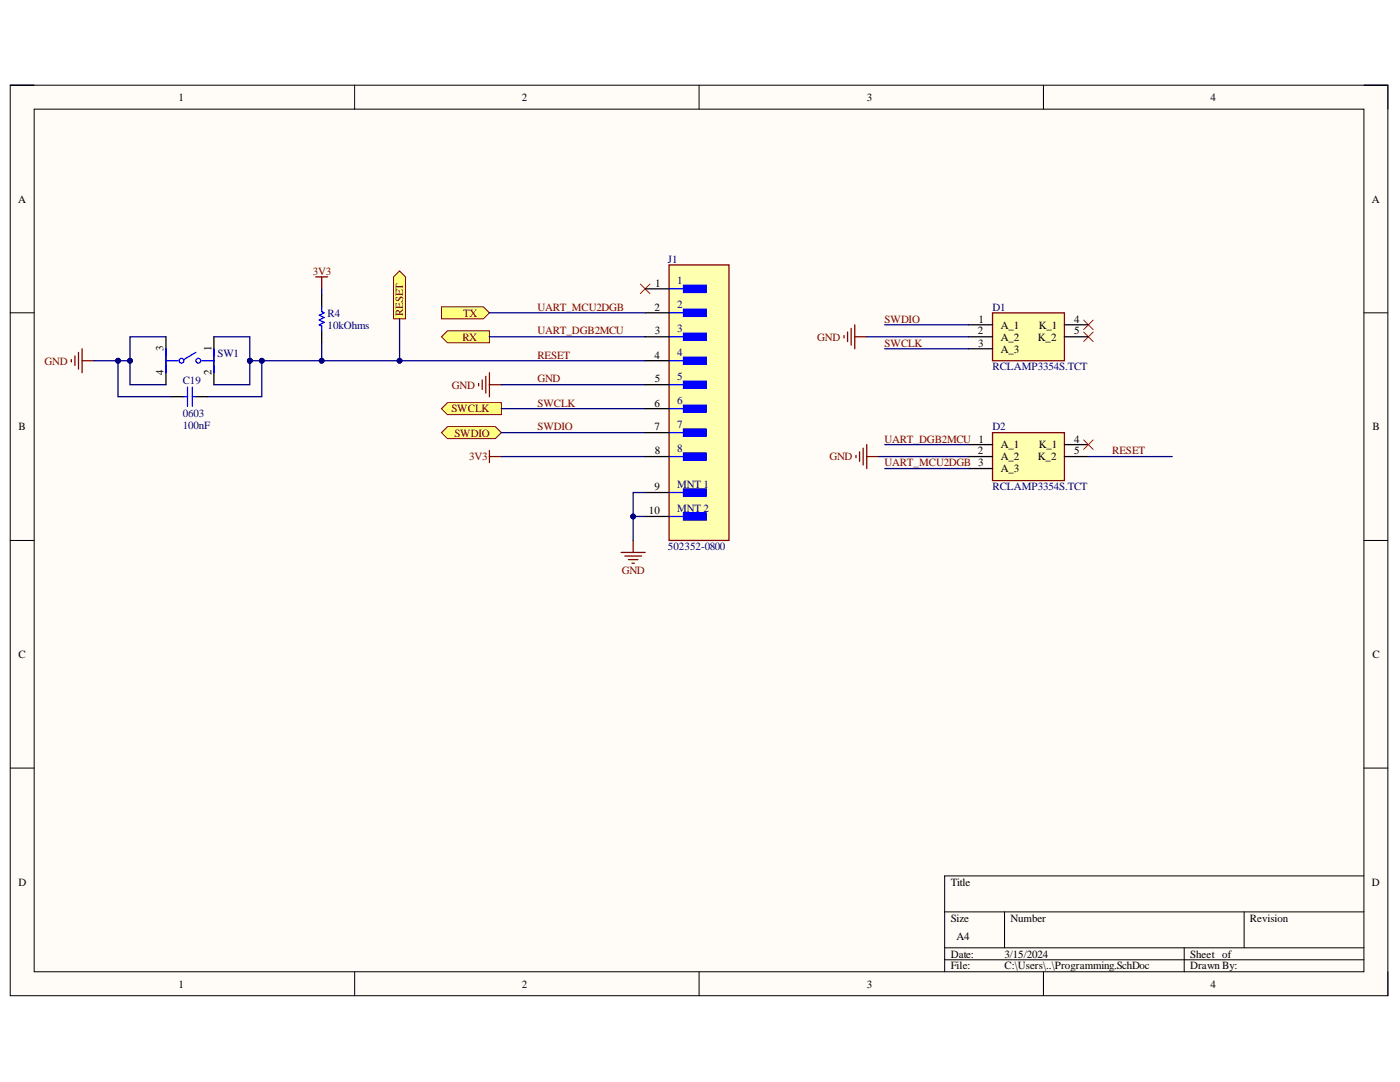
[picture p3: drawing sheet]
<svg xmlns="http://www.w3.org/2000/svg" width="279mm" height="216mm" viewBox="0 0 279 216" stroke-linecap="round" stroke-linejoin="round" font-family="sans-serif">
<path d="M2 17h275v181.7h-275z" fill-rule="evenodd" fill="#fffcf8"/>
<path d="M2 17h275v181.7h-275z" fill="none" stroke="#000" stroke-width=".2"/>
<path d="M6.8 21.8h265.4v172.1h-265.4z" fill-rule="evenodd" fill="#fffcf8"/>
<g fill="none" stroke="#000" stroke-width=".2">
<path d="M2 17h4.8M70.8 17v4.8M139.5 17v4.8M208.2 17v4.8M272.2 17h4.8v4.8M6.8 21.8h265.4v172.1h-265.4zM2 62.4h4.8M272.2 62.4h4.8M2 107.8h4.8M272.2 107.8h4.8M2 153.3h4.8M272.2 153.3h4.8"/>
<path d="M272.2 174.8h-83.7v19.1M70.8 193.9v4.8M139.5 193.9v4.8M188.5 182h83.7M188.5 189.1h83.7M188.5 191.5h83.7M200.5 182v7.1M208.2 193.9v4.8M236.3 189.1v4.8M248.3 182v7.1M277 193.9v4.8"/>
</g>
<path d="M168.4 67v.4M169.2 66.2v2M169.9 65.5v3.4M170.6 64.8v4.8M170.6 67.2h2.4" fill="none" stroke="#800000" stroke-width=".25"/>
<path d="M127.8 56.7l1.9 1.9M129.7 56.7l-1.9 1.9M216.3 66.2l1.9 2M216.3 63.9l1.9 1.9M218.2 66.2l-1.9 2M218.2 63.9l-1.9 1.9" fill="none" stroke="#f00" stroke-width=".2"/>
<path d="M88.1 86.3l1.2-1.2h9.6l1.2 1.2-1.2 1.2h-9.6z" fill-rule="evenodd" fill="#ffff80"/>
<path d="M88.1 86.3l1.2-1.2h9.6l1.2 1.2-1.2 1.2h-9.6z" fill="none" stroke="#800000" stroke-width=".2"/>
<path d="M88.1 81.5l1.2-1.2h10.8v2.4h-10.8z" fill-rule="evenodd" fill="#ffff80"/>
<path d="M88.1 81.5l1.2-1.2h10.8v2.4h-10.8z" fill="none" stroke="#800000" stroke-width=".2"/>
<path d="M88.1 67.2l1.2-1.2h8.4v2.4h-8.4z" fill-rule="evenodd" fill="#ffff80"/>
<path d="M88.1 67.2l1.2-1.2h8.4v2.4h-8.4z" fill="none" stroke="#800000" stroke-width=".2"/>
<path d="M88.1 61.2h8.4l1.2 1.2-1.2 1.2h-8.4z" fill-rule="evenodd" fill="#ffff80"/>
<path d="M88.1 61.2h8.4l1.2 1.2-1.2 1.2h-8.4z" fill="none" stroke="#800000" stroke-width=".2"/>
<path d="M14.2 71.7v.5M15 71v1.9M15.7 70.3v3.4M16.4 69.6v4.8M16.4 72h2.4" fill="none" stroke="#800000" stroke-width=".25"/>
<path d="M78.5 55.2l1.2-1.1 1.2 1.1v8.4h-2.4z" fill-rule="evenodd" fill="#ffff80"/>
<path d="M78.5 55.2l1.2-1.1 1.2 1.1v8.4h-2.4z" fill="none" stroke="#800000" stroke-width=".2"/>
<path d="M63 55.2h2.4M64.2 55.2v2.4M95.5 76.5v.5M96.2 75.8v1.9M97 75.1v3.3M97.7 74.4v4.8M97.7 76.8h2.4M97.7 89.9v2.4M97.7 91.1h2.4" fill="none" stroke="#800000" stroke-width=".25"/>
<path d="M33.1 67.2v9.6M42.7 67.2v9.6" fill="none" stroke="#000" stroke-width=".25"/>
<g fill="none" stroke="#00f" stroke-width=".25">
<path d="M33.1 72h2.4M33.1 69.6v4.8M39.1 70.3l-2.4 1.4M40.3 72h2.4M42.7 69.6v4.8"/>
<circle cx="36.2" cy="72" r=".48"/>
<circle cx="39.6" cy="72" r=".48"/>
</g>
<path d="M198.1 62.4h14.3v9.6h-14.3z" fill-rule="evenodd" fill="#ffffb0"/>
<path d="M198.1 62.4h14.3v9.6h-14.3z" fill="none" stroke="#800000" stroke-width=".25"/>
<path d="M193.3 64.8h4.8M193.3 67.2h4.8M193.3 69.6h4.8M212.4 64.8h4.8M212.4 67.2h4.8" fill="none" stroke="#000" stroke-width=".25"/>
<path d="M198.1 86.3h14.3v9.6h-14.3z" fill-rule="evenodd" fill="#ffffb0"/>
<path d="M170.8 90.9v.4M171.5 90.1v2M172.3 89.4v3.4M173 88.7v4.8M173 91.1h2.4M198.1 86.3h14.3v9.6h-14.3z" fill="none" stroke="#800000" stroke-width=".25"/>
<path d="M193.3 88.7h4.8M193.3 91.1h4.8M193.3 93.5h4.8M212.4 88.7h4.8M212.4 91.1h4.8" fill="none" stroke="#000" stroke-width=".25"/>
<path d="M216.3 87.8l1.9 1.9M218.2 87.8l-1.9 1.9" fill="none" stroke="#f00" stroke-width=".2"/>
<path d="M23.6 72v7.2h10.7M97.7 67.2h31.1M97.7 62.4h31.1M100.1 76.8h28.7M176.6 64.8h16.7M176.6 69.6h16.7M100.1 86.3h28.7M100.1 81.5h28.7" fill="none" stroke="#000080" stroke-width=".25"/>
<circle cx="23.6" cy="72" r=".48" fill="#000080"/>
<circle cx="23.6" cy="72" r=".48" fill="none" stroke="#000080" stroke-width=".2"/>
<path d="M64.2 57.6v1.2M64.2 68.4v3.6M100.1 91.1h28.7" fill="none" stroke="#000080" stroke-width=".25"/>
<circle cx="64.2" cy="72" r=".48" fill="#000080"/>
<circle cx="64.2" cy="72" r=".48" fill="none" stroke="#000080" stroke-width=".2"/>
<path d="M33.1 67.2h-7.2v4.8" fill="none" stroke="#000080" stroke-width=".25"/>
<circle cx="25.9" cy="72" r=".48" fill="#000080"/>
<circle cx="25.9" cy="72" r=".48" fill="none" stroke="#000080" stroke-width=".2"/>
<path d="M42.7 67.2h7.2v4.8" fill="none" stroke="#000080" stroke-width=".25"/>
<circle cx="49.9" cy="72" r=".48" fill="#000080"/>
<circle cx="49.9" cy="72" r=".48" fill="none" stroke="#000080" stroke-width=".2"/>
<path d="M52.2 72v7.2h-10.7" fill="none" stroke="#000080" stroke-width=".25"/>
<circle cx="52.2" cy="72" r=".48" fill="#000080"/>
<circle cx="52.2" cy="72" r=".48" fill="none" stroke="#000080" stroke-width=".2"/>
<path d="M49.9 72v4.8h-7.2" fill="none" stroke="#000080" stroke-width=".25"/>
<circle cx="49.9" cy="72" r=".48" fill="#000080"/>
<circle cx="49.9" cy="72" r=".48" fill="none" stroke="#000080" stroke-width=".2"/>
<path d="M18.8 72h7.1v4.8h7.2" fill="none" stroke="#000080" stroke-width=".25"/>
<circle cx="23.6" cy="72" r=".48" fill="#000080"/>
<circle cx="23.6" cy="72" r=".48" fill="none" stroke="#000080" stroke-width=".2"/>
<circle cx="25.9" cy="72" r=".48" fill="#000080"/>
<circle cx="25.9" cy="72" r=".48" fill="none" stroke="#000080" stroke-width=".2"/>
<path d="M173 67.2h20.3M175.4 91.1h17.9M176.6 88.7h16.7M176.6 93.5h16.7M217.2 91.1h16.7" fill="none" stroke="#000080" stroke-width=".25"/>
<path d="M133.5 52.9h12v54.9h-12z" fill-rule="evenodd" fill="#ffffb0"/>
<path d="M133.5 52.9h12v54.9h-12z" fill="none" stroke="#800000" stroke-width=".25"/>
<path d="M136.4 56.9h4.5v1.5h-4.5z" fill-rule="evenodd" fill="#00f"/>
<path d="M133.5 57.6h5.3M136.4 56.9h4.5v1.5h-4.5z" fill="none" stroke="#00f" stroke-width=".25"/>
<path d="M136.4 61.7h4.5v1.4h-4.5z" fill-rule="evenodd" fill="#00f"/>
<path d="M133.5 62.4h5.3M136.4 61.7h4.5v1.4h-4.5z" fill="none" stroke="#00f" stroke-width=".25"/>
<path d="M136.4 66.5h4.5v1.4h-4.5z" fill-rule="evenodd" fill="#00f"/>
<path d="M133.5 67.2h5.3M136.4 66.5h4.5v1.4h-4.5z" fill="none" stroke="#00f" stroke-width=".25"/>
<path d="M136.4 71.3h4.5v1.4h-4.5z" fill-rule="evenodd" fill="#00f"/>
<path d="M133.5 72h5.3M136.4 71.3h4.5v1.4h-4.5z" fill="none" stroke="#00f" stroke-width=".25"/>
<path d="M136.4 76h4.5v1.5h-4.5z" fill-rule="evenodd" fill="#00f"/>
<path d="M133.5 76.8h5.3M136.4 76h4.5v1.5h-4.5z" fill="none" stroke="#00f" stroke-width=".25"/>
<path d="M136.4 80.8h4.5v1.5h-4.5z" fill-rule="evenodd" fill="#00f"/>
<path d="M133.5 81.5h5.3M136.4 80.8h4.5v1.5h-4.5z" fill="none" stroke="#00f" stroke-width=".25"/>
<path d="M136.4 85.6h4.5v1.4h-4.5z" fill-rule="evenodd" fill="#00f"/>
<path d="M133.5 86.3h5.3M136.4 85.6h4.5v1.4h-4.5z" fill="none" stroke="#00f" stroke-width=".25"/>
<path d="M136.4 90.4h4.5v1.4h-4.5z" fill-rule="evenodd" fill="#00f"/>
<path d="M133.5 91.1h5.3M136.4 90.4h4.5v1.4h-4.5z" fill="none" stroke="#00f" stroke-width=".25"/>
<path d="M136.4 97.6h4.5v1.4h-4.5z" fill-rule="evenodd" fill="#00f"/>
<path d="M133.5 98.3h5.3M136.4 97.6h4.5v1.4h-4.5z" fill="none" stroke="#00f" stroke-width=".25"/>
<path d="M136.4 102.3h4.5v1.5h-4.5z" fill-rule="evenodd" fill="#00f"/>
<path d="M133.5 103.1h5.3M136.4 102.3h4.5v1.5h-4.5z" fill="none" stroke="#00f" stroke-width=".25"/>
<path d="M128.8 57.6h4.7M128.8 62.4h4.7M128.8 67.2h4.7M128.8 72h4.7M128.8 76.8h4.7M128.8 81.5h4.7M128.8 86.3h4.7M128.8 91.1h4.7M128.8 98.3h4.7M128.8 103.1h4.7" fill="none" stroke="#000" stroke-width=".25"/>
<path d="M124 110.2h4.8M124.7 111h3.3M125.4 111.7h1.9M126.1 112.4h.5M126.4 107.8v2.4" fill="none" stroke="#800000" stroke-width=".25"/>
<path d="M128.8 98.3h-2.4v9.5" fill="none" stroke="#000080" stroke-width=".25"/>
<circle cx="126.4" cy="103.1" r=".48" fill="#000080"/>
<circle cx="126.4" cy="103.1" r=".48" fill="none" stroke="#000080" stroke-width=".2"/>
<path d="M126.4 103.1h2.4" fill="none" stroke="#000080" stroke-width=".25"/>
<circle cx="126.4" cy="103.1" r=".48" fill="#000080"/>
<circle cx="126.4" cy="103.1" r=".48" fill="none" stroke="#000080" stroke-width=".2"/>
<path d="M64.2 58.8v2.4M64.2 66v2.4" fill="none" stroke="#000" stroke-width=".25"/>
<path d="M64.2 61.2v1l.5 .2-1 .5 1 .5-1 .5 1 .4-1 .5 .5 .2v1" fill="none" stroke="#00f" stroke-width=".25"/>
<path d="M79.7 63.6v8.4" fill="none" stroke="#000080" stroke-width=".25"/>
<circle cx="79.7" cy="72" r=".48" fill="#000080"/>
<circle cx="79.7" cy="72" r=".48" fill="none" stroke="#000080" stroke-width=".2"/>
<path d="M49.9 72h78.9" fill="none" stroke="#000080" stroke-width=".25"/>
<circle cx="49.9" cy="72" r=".48" fill="#000080"/>
<circle cx="49.9" cy="72" r=".48" fill="none" stroke="#000080" stroke-width=".2"/>
<circle cx="52.2" cy="72" r=".48" fill="#000080"/>
<circle cx="52.2" cy="72" r=".48" fill="none" stroke="#000080" stroke-width=".2"/>
<circle cx="64.2" cy="72" r=".48" fill="#000080"/>
<circle cx="64.2" cy="72" r=".48" fill="none" stroke="#000080" stroke-width=".2"/>
<circle cx="79.7" cy="72" r=".48" fill="#000080"/>
<circle cx="79.7" cy="72" r=".48" fill="none" stroke="#000080" stroke-width=".2"/>
<path d="M34.3 79.2h2.4M39.1 79.2h2.4" fill="none" stroke="#000" stroke-width=".25"/>
<path d="M36.7 79.2h.7M37.4 77.2v3.9M38.4 77.2v3.9M38.4 79.2h.7" fill="none" stroke="#00f" stroke-width=".25"/>
<g font-size="2.2">
<text x="35.6" y="20.1">1</text>
<text x="104.1" y="20.1">2</text>
<text x="173" y="20.1">3</text>
<text x="241.6" y="20.1">4</text>
<text x="3.6" y="40.4">A</text>
<text x="273.8" y="40.4">A</text>
<text x="130.8" y="57.2">1</text>
<text x="130.6" y="62">2</text>
<text x="195.3" y="64.4">1</text>
<text x="199.7" y="65.6">A_1</text>
<text x="207.3" y="65.6">K_1</text>
<text x="214.3" y="64.4">4</text>
<text x="32.7" y="70" transform="rotate(-90 32.7 70)">3</text>
<text x="42.2" y="70" transform="rotate(-90 42.2 70)">1</text>
<text x="130.6" y="71.6">4</text>
<text x="130.7" y="66.7">3</text>
<text x="195.1" y="66.7">2</text>
<text x="195.2" y="69.2">3</text>
<text x="199.7" y="68">A_2</text>
<text x="199.7" y="70.4">A_3</text>
<text x="207.2" y="68">K_2</text>
<text x="214.3" y="66.7">5</text>
<text x="32.7" y="74.9" transform="rotate(-90 32.7 74.9)">4</text>
<text x="42.2" y="74.9" transform="rotate(-90 42.2 74.9)">2</text>
<text x="130.7" y="76.3">5</text>
<text x="130.6" y="81.1">6</text>
<text x="3.7" y="85.9">B</text>
<text x="130.6" y="85.9">7</text>
<text x="199.7" y="89.5">A_1</text>
<text x="207.3" y="89.5">K_1</text>
<text x="214.3" y="88.3">4</text>
<text x="273.9" y="85.9">B</text>
<text x="130.7" y="90.7">8</text>
<text x="195.1" y="90.7">2</text>
<text x="199.7" y="91.9">A_2</text>
<text x="199.7" y="94.2">A_3</text>
<text x="207.2" y="91.9">K_2</text>
<text x="214.3" y="90.7">5</text>
<text x="130.6" y="97.9">9</text>
<text x="129.5" y="102.6">10</text>
<text x="3.7" y="131.4">C</text>
<text x="273.9" y="131.4">C</text>
<text x="3.7" y="176.8">D</text>
<text x="189.7" y="176.8">Title</text>
<text x="273.8" y="176.8">D</text>
<text x="189.7" y="183.9">Size</text>
<text x="201.7" y="183.9">Number</text>
<text x="249.4" y="183.9">Revision</text>
<text x="189.7" y="191.1">Date:</text>
<text x="190.9" y="187.5">A4</text>
<text x="200.5" y="191.1">3/15/2024</text>
<text x="237.5" y="191.1">Sheet of</text>
<text x="35.6" y="197.1">1</text>
<text x="104.1" y="197.1">2</text>
<text x="173" y="197.1">3</text>
<text x="189.7" y="193.4">File:</text>
<text x="200.5" y="193.4">C:\Users\..\Programming.SchDoc</text>
<text x="237.5" y="193.4">Drawn By:</text>
<text x="241.6" y="197.1">4</text>
</g>
<g font-size="2.2" fill="#000080">
<text x="133.3" y="52.4">J1</text>
<text x="135.2" y="56.8">1</text>
<text x="65.4" y="65.6">10kOhms</text>
<text x="65.4" y="63.2">R4</text>
<text x="135.2" y="61.5">2</text>
<text x="198.1" y="62">D1</text>
<text x="43.4" y="71.3">SW1</text>
<text x="135.2" y="66.3">3</text>
<text x="135.2" y="71">4</text>
<text x="36.5" y="76.5">C19</text>
<text x="135.2" y="75.9">5</text>
<text x="198.1" y="73.9">RCLAMP3354S.TCT</text>
<text x="36.5" y="83.2">0603</text>
<text x="135.2" y="80.6">6</text>
<text x="36.5" y="85.7">100nF</text>
<text x="135.2" y="85.4">7</text>
<text x="198.1" y="85.9">D2</text>
<text x="135.2" y="90.2">8</text>
<text x="135.2" y="97.4">MNT 1</text>
<text x="198.1" y="97.9">RCLAMP3354S.TCT</text>
<text x="135.2" y="102.2">MNT 2</text>
<text x="133.3" y="109.8">502352-0800</text>
</g>
<g font-size="2.2" fill="#800000">
<text x="62.4" y="54.8">3V3</text>
<text x="80.4" y="63" transform="rotate(-90 80.4 63)">RESET</text>
<text x="92.5" y="63.2">TX</text>
<text x="107.3" y="62">UART_MCU2DGB</text>
<text x="176.5" y="64.4">SWDIO</text>
<text x="92.3" y="68">RX</text>
<text x="107.3" y="71.6">RESET</text>
<text x="107.3" y="66.7">UART_DGB2MCU</text>
<text x="163.1" y="68">GND</text>
<text x="176.5" y="69.2">SWCLK</text>
<text x="8.9" y="72.7">GND</text>
<text x="90.2" y="77.6">GND</text>
<text x="107.3" y="76.3">GND</text>
<text x="90.1" y="82.3">SWCLK</text>
<text x="107.3" y="81.1">SWCLK</text>
<text x="90.7" y="87.1">SWDIO</text>
<text x="107.3" y="85.9">SWDIO</text>
<text x="176.5" y="88.3">UART_DGB2MCU 1</text>
<text x="93.6" y="91.9">3V3</text>
<text x="165.5" y="91.9">GND</text>
<text x="176.5" y="93">UART_MCU2DGB 3</text>
<text x="222" y="90.7">RESET</text>
<text x="124.1" y="114.6">GND</text>
</g>
</svg>
